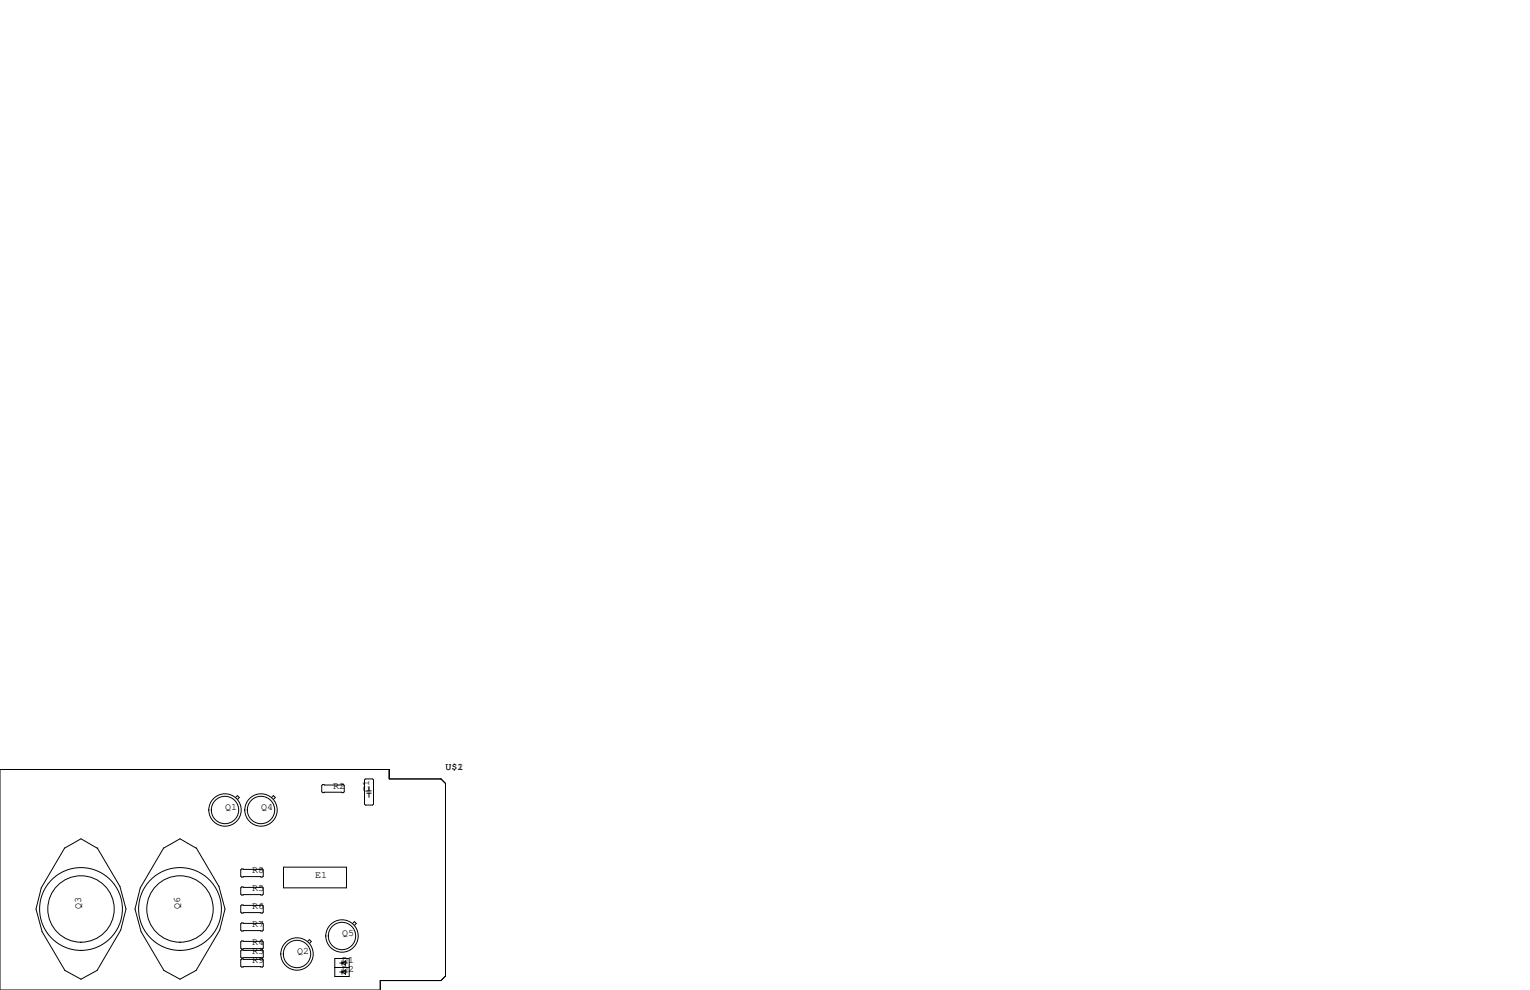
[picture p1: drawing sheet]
<svg xmlns="http://www.w3.org/2000/svg" width="432mm" height="279mm" viewBox="0 0 432 279" stroke-linecap="round" stroke-linejoin="round" font-family="sans-serif">
<g fill="none" stroke="#000" stroke-width=".28">
<path d="M0 217.2h109.9v2.6h14.6l1.2 1.3v54.4l-1.2 1.2h-17.2v2.7h-107.3zM103.1 219.8h2.1l.2 .3v6.8l-.2 .3h-2.1l-.2-.3v-6.8zM18.2 239.4l4.7-2.7 4.7 2.7M18.3 239.3l-6.7 11.3M27.4 239.3l6.4 10.9 1.8 6.3-1.5 6-6.7 11.4-4.5 2.5-4.6-2.5-6.4-11-1.7-6.4 1.5-5.9M46.1 239.4l4.7-2.7 4.7 2.7M46.2 239.3l-6.6 11.3M55.4 239.3l6.4 10.9 1.7 6.3-1.5 6-6.7 11.4-4.5 2.5-4.5-2.5-6.5-11-1.7-6.4 1.5-5.9M66.5 225.1l.5-.6 .5 .6-.5 .5M76.6 225.1l.6-.6 .5 .6-.5 .5M91.1 221.4h5.8l.3 .3v1.8l-.3 .2h-5.8l-.3-.2v-1.8zM103.5 223.2h1.3"/>
<path d="M103.5 223.9h1.3M104.1 222v1.2M104.1 223.9v1.1M67.9 245.5l.3-.3h5.8l.3 .3v1.8l-.3 .2h-5.8l-.3-.2zM67.9 250.6l.3-.3h5.8l.3 .3v1.7l-.3 .3h-5.8l-.3-.3zM67.9 255.7l.3-.3h5.8l.3 .3v1.7l-.3 .3h-5.8l-.3-.3zM80 244.7h17.8v5.9h-17.8zM67.9 260.7l.3-.2h5.8l.3 .2v1.8l-.3 .3h-5.8l-.3-.3zM67.9 265.8l.3-.2h5.8l.3 .2v1.8l-.3 .2h-5.8l-.3-.2zM67.9 268.4l.3-.3h5.8l.3 .3v1.7l-.3 .3h-5.8l-.3-.3zM67.9 270.9l.3-.3h5.8l.3 .3v1.8l-.3 .2h-5.8l-.3-.2zM86.8 265.7l.5-.5 .6 .5-.6 .5"/>
<path d="M94.5 273h4.1M94.5 270.5h4.1v5.1h-4.1zM95.9 271.8h2.1M95.9 274.3h2.1M96.5 271.8l1-.7v1.3zM96.5 274.3l1-.6v1.3zM96.5 271.1v1.3M96.5 273.7v1.3M99.5 260.6l.5-.5 .6 .5-.6 .6"/>
<circle cx="63.5" cy="228.6" r="4.6"/>
<circle cx="63.5" cy="228.6" r="3.9"/>
<circle cx="73.7" cy="228.6" r="4.6"/>
<circle cx="73.7" cy="228.6" r="3.9"/>
<circle cx="22.9" cy="256.5" r="9.4"/>
<circle cx="22.9" cy="256.5" r="11.7"/>
<circle cx="50.8" cy="256.5" r="9.4"/>
<circle cx="50.8" cy="256.5" r="11.7"/>
<circle cx="83.8" cy="269.2" r="3.9"/>
<circle cx="83.8" cy="269.2" r="4.6"/>
<circle cx="96.5" cy="264.2" r="3.9"/>
<circle cx="96.5" cy="264.2" r="4.6"/>
</g>
<g font-size="2.8">
<text x="125.7" y="217.2">U$1</text>
<text x="129.1" y="217.2">2</text>
<text x="94" y="222.6">R2</text>
<text x="104.1" y="223.5" transform="rotate(-90 104.1 223.5)">C1</text>
<text x="63.5" y="228.6">Q1</text>
<text x="73.7" y="228.6">Q4</text>
<text x="71.1" y="251.5">R5</text>
<text x="71.1" y="246.4">R8</text>
<text x="88.9" y="247.6">E1</text>
<text x="22.9" y="256.5" transform="rotate(-90 22.9 256.5)">Q3</text>
<text x="50.8" y="256.5" transform="rotate(-90 50.8 256.5)">Q6</text>
<text x="71.1" y="256.5">R6</text>
<text x="71.1" y="261.6">R7</text>
<text x="71.1" y="266.7">R4</text>
<text x="71.1" y="269.2">R3</text>
<text x="83.8" y="269.2">Q2</text>
<text x="96.5" y="264.2">Q5</text>
<text x="71.1" y="271.8">R9</text>
<text x="96.5" y="271.8">D1</text>
<text x="96.5" y="274.3">D2</text>
</g>
</svg>
